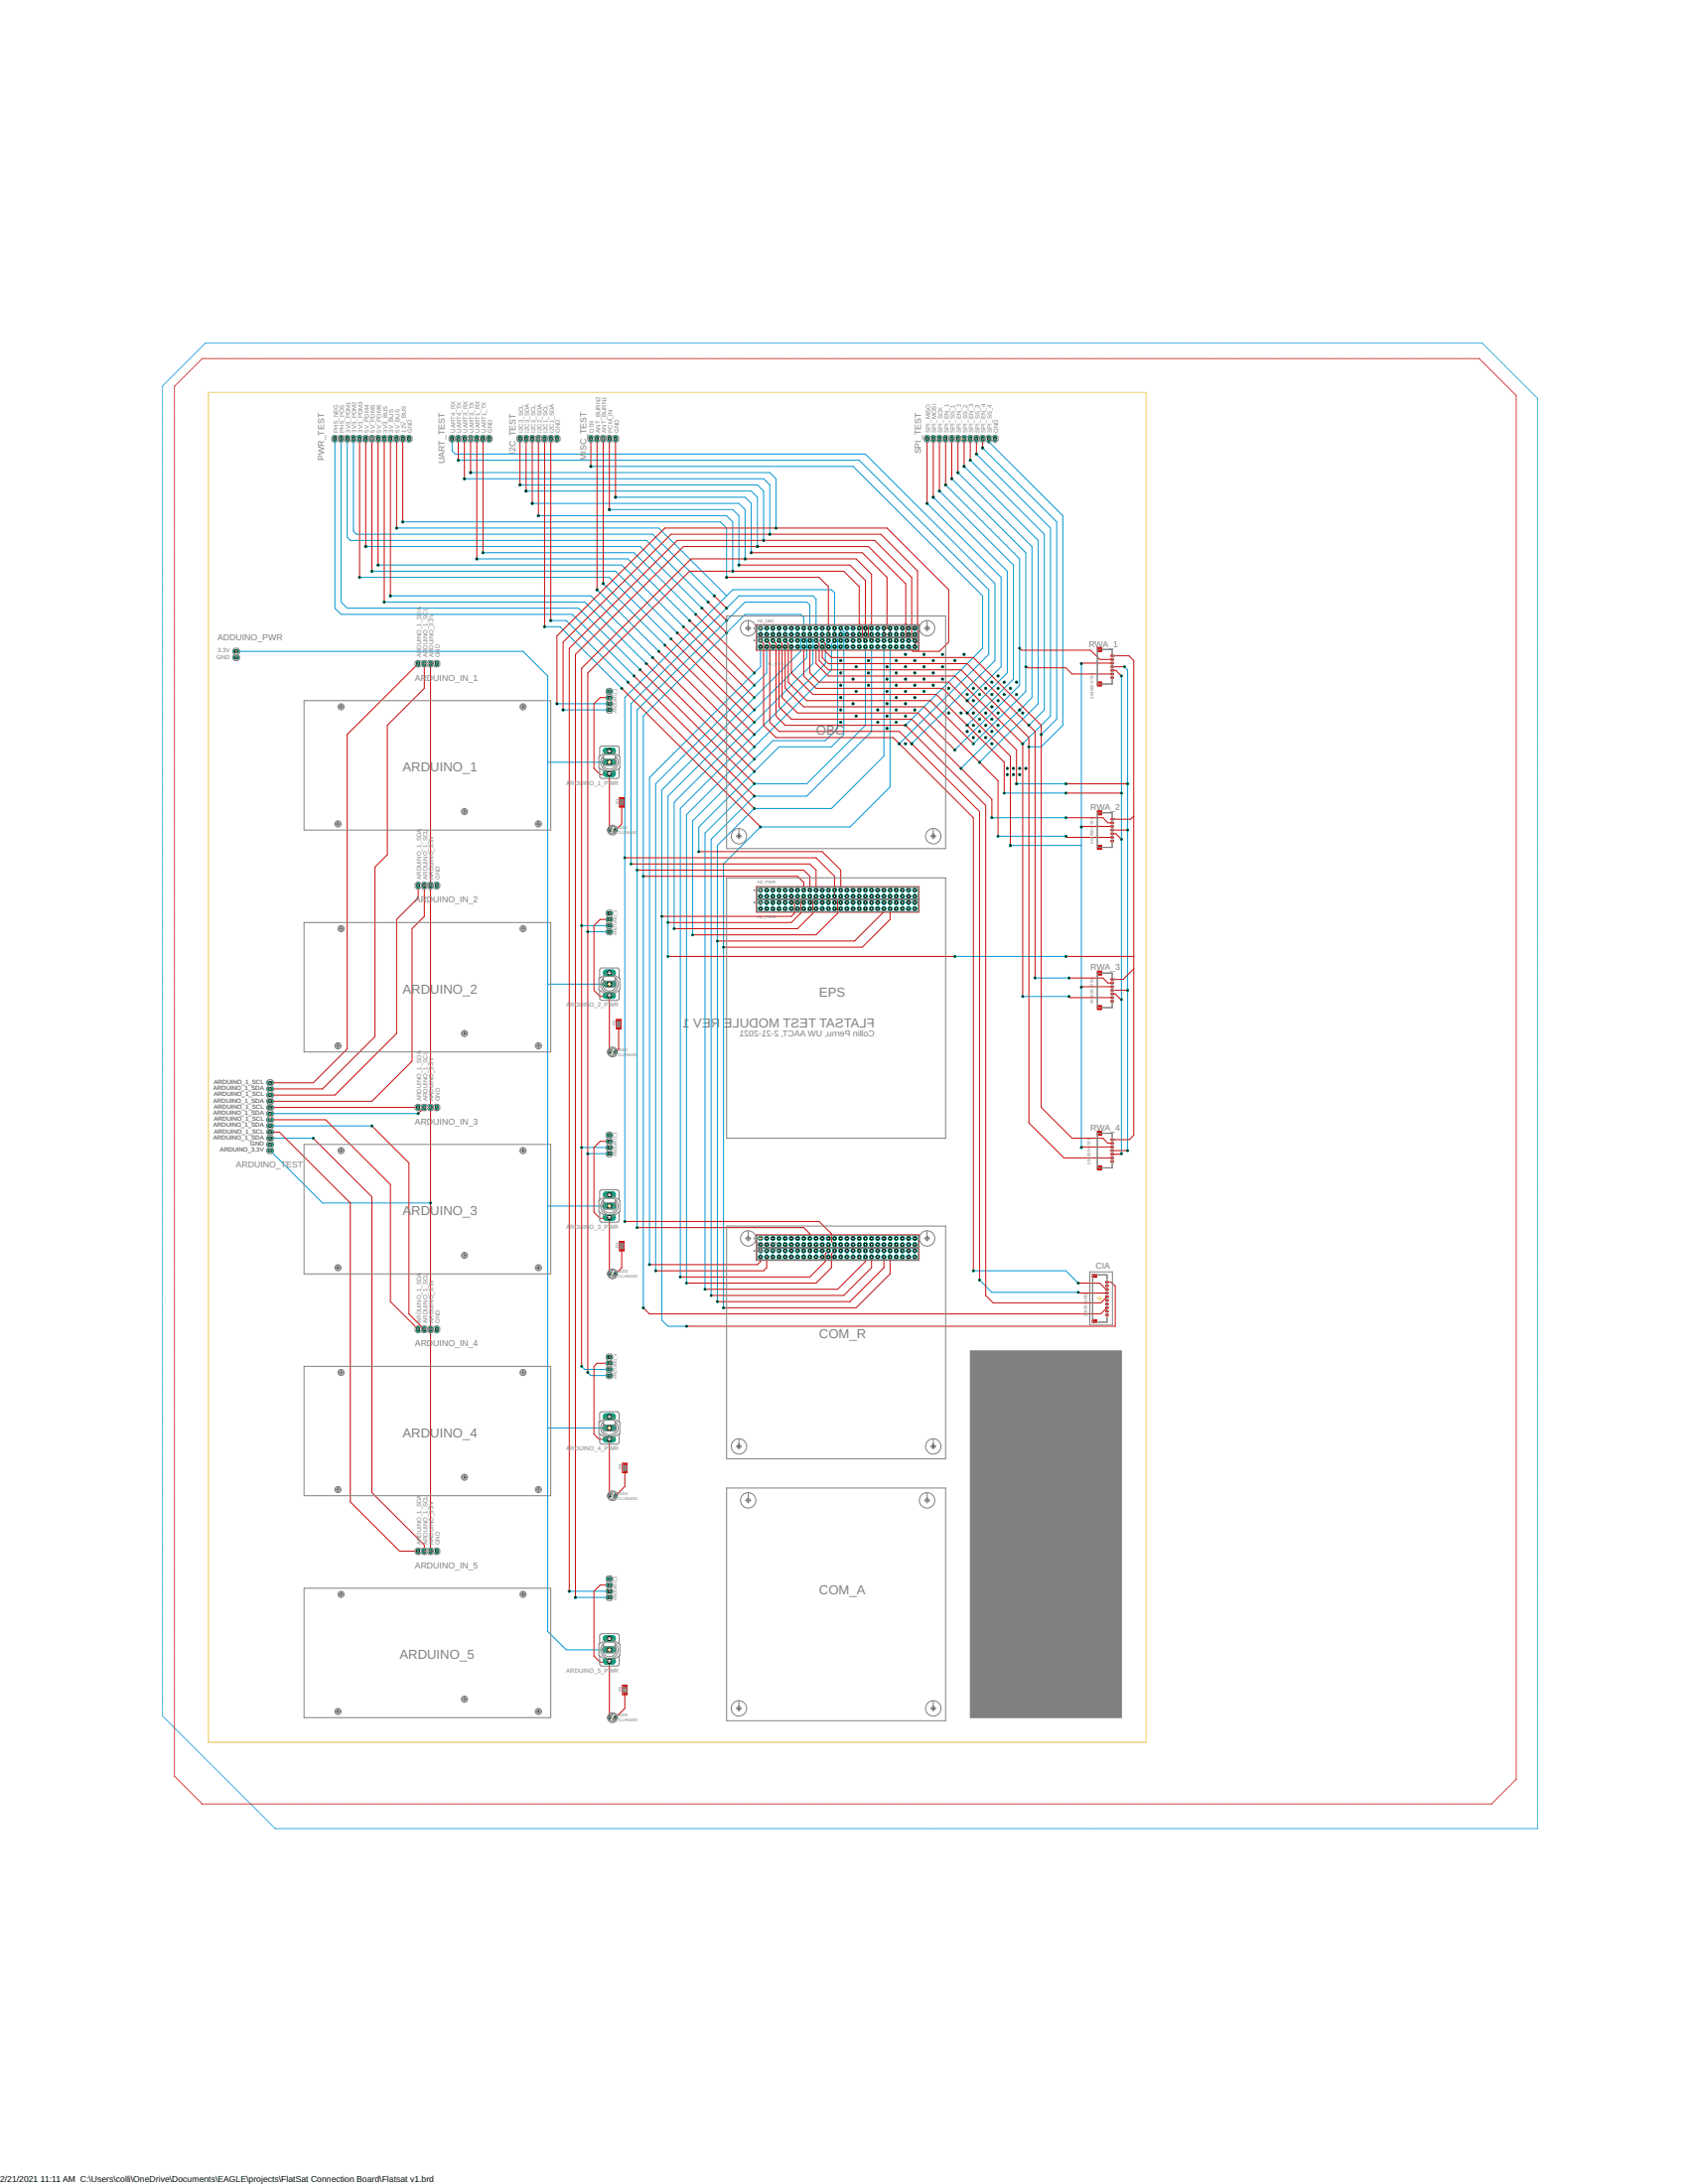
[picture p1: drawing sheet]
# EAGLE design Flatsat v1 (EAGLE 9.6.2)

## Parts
ADDUINO_PWR  PINHD-1X2  [1X02]
ARDUINO_1  PINHD-1X4  [1X04]
ARDUINO_1_PWR  M9040P  [M9040P]
ARDUINO_2  PINHD-1X4  [1X04]
ARDUINO_2_PWR  M9040P  [M9040P]
ARDUINO_3  PINHD-1X4  [1X04]
ARDUINO_3_PWR  M9040P  [M9040P]
ARDUINO_4  PINHD-1X4  [1X04]
ARDUINO_4_PWR  M9040P  [M9040P]
ARDUINO_5  PINHD-1X4  [1X04]
ARDUINO_5_PWR  M9040P  [M9040P]
ARDUINO_IN_1  PINHD-1X2  [1X02]
ARDUINO_IN_2  PINHD-1X2  [1X02]
ARDUINO_IN_3  PINHD-1X2  [1X02]
ARDUINO_IN_4  PINHD-1X2  [1X02]
ARDUINO_IN_5  PINHD-1X2  [1X02]
ARDUINO_TEST1  PINHD-1X12  [1X12]
CIA  5040501091  [5040501091]
H1_COMM  ESQ-126-39-G-D_ESQ-126-39-G-D  [ESQ-126-39-G-D_SAMTEC_ESQ-126-39-G-D]
H1_OBC  ESQ-126-39-G-D_ESQ-126-39-G-D  [ESQ-126-39-G-D_SAMTEC_ESQ-126-39-G-D]
H1_PWR  ESQ-126-39-G-D_ESQ-126-39-G-D  [ESQ-126-39-G-D_SAMTEC_ESQ-126-39-G-D]
H2_COMM  ESQ-126-39-G-D_ESQ-126-39-G-D  [ESQ-126-39-G-D_SAMTEC_ESQ-126-39-G-D]
H2_OBC  ESQ-126-39-G-D_ESQ-126-39-G-D  [ESQ-126-39-G-D_SAMTEC_ESQ-126-39-G-D]
H2_PWR  ESQ-126-39-G-D_ESQ-126-39-G-D  [ESQ-126-39-G-D_SAMTEC_ESQ-126-39-G-D]
I2C_TEST1  PINHD-1X7  [1X07]
JP1  PINHD-1X12  [1X12]
LED1  TLLR4400  [LED3MM]
LED2  TLLR4400  [LED3MM]
LED3  TLLR4400  [LED3MM]
LED4  TLLR4400  [LED3MM]
LED5  TLLR4400  [LED3MM]
MISC_TEST  PINHD-1X5  [1X05]
R1  R-US_R0805W  [R0805W]
R2  R-US_R0805W  [R0805W]
R3  R-US_R0805W  [R0805W]
R4  R-US_R0805W  [R0805W]
R5  R-US_R0805W  [R0805W]
RWA_1  504050-0791  [504050-0791]
RWA_2  504050-0791  [504050-0791]
RWA_3  504050-0791  [504050-0791]
RWA_4  504050-0791  [504050-0791]
SPI_TEST1  PINHD-1X12  [1X12]
UART_TEST1  PINHD-1X7  [1X07]

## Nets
3V3_BUS [Power Line]: H2_OBC.27 H2_OBC.28 H2_PWR.27 H2_PWR.28 JP1.9
3V3_PDM1 [Power Line]: H2_COMM.17 H2_OBC.17 H2_PWR.17 JP1.3
3V3_PDM2 [Power Line]: H2_OBC.19 H2_PWR.19 JP1.4
3V3_PDM3 [Power Line]: H2_OBC.20 H2_PWR.20 JP1.5
5V_BUS [Power Line]: H2_COMM.26 H2_OBC.25 H2_OBC.26 H2_PWR.25 H2_PWR.26 JP1.10
5V_PDM4 [Power Line]: CIA.8 H2_OBC.15 H2_PWR.15 JP1.6
5V_PDM5 [Power Line]: H2_OBC.16 H2_PWR.16 JP1.7 RWA_1.1 RWA_2.1 RWA_3.1 RWA_4.1
5V_PDM6 [Power Line]: CIA.1 H2_OBC.14 H2_PWR.14 JP1.8
5V_USB [Power Line]: H2_OBC.52
12V_BUS [Power Line]: H2_OBC.23 H2_OBC.24 JP1.11
ANT_BURN_WIRE_1: H1_COMM.23 H1_OBC.23 MISC_TEST.3
ANT_BURN_WIRE_2: H1_COMM.25 H1_OBC.25 MISC_TEST.2
ARDUINO_1_PWR: ARDUINO_1.2 ARDUINO_1_PWR.1(O) LED1.A
ARDUINO_1_SCL [Signal Line]: ARDUINO_IN_1.2 ARDUINO_TEST1.9
ARDUINO_1_SDA [Signal Line]: ARDUINO_IN_1.1 ARDUINO_TEST1.10
ARDUINO_2_PWR [Signal Line]: ARDUINO_2.2 ARDUINO_2_PWR.1(O) LED2.A
ARDUINO_2_SCL: ARDUINO_IN_2.2 ARDUINO_TEST1.7
ARDUINO_2_SDA: ARDUINO_IN_2.1 ARDUINO_TEST1.8
ARDUINO_3_PWR [Signal Line]: ARDUINO_3.2 ARDUINO_3_PWR.1(O) LED3.A
ARDUINO_3_SCL: ARDUINO_IN_3.2 ARDUINO_TEST1.5
ARDUINO_3_SDA: ARDUINO_IN_3.1 ARDUINO_TEST1.6
ARDUINO_4_PWR [Signal Line]: ARDUINO_4.2 ARDUINO_4_PWR.1(O) LED4.A
ARDUINO_4_SCL: ARDUINO_IN_4.2 ARDUINO_TEST1.3
ARDUINO_4_SDA: ARDUINO_IN_4.1 ARDUINO_TEST1.4
ARDUINO_5_PWR [Signal Line]: ARDUINO_5.2 ARDUINO_5_PWR.1(O) LED5.A
ARDUINO_5_SCL: ARDUINO_IN_5.2 ARDUINO_TEST1.1
ARDUINO_5_SDA: ARDUINO_IN_5.1 ARDUINO_TEST1.2
ARUINO_MAIN_PWR [Power Line]: ADDUINO_PWR.1 ARDUINO_1_PWR.2(P) ARDUINO_2_PWR.2(P) ARDUINO_3_PWR.2(P) ARDUINO_4_PWR.2(P) ARDUINO_5_PWR.2(P) ARDUINO_TEST1.11
BCR_OUT: H2_OBC.41 H2_OBC.42 H2_OBC.43 H2_OBC.44 MISC_TEST.5
CHASSIS [Power Line]: H2_OBC.49
DTR: CIA.5 H1_OBC.5 MISC_TEST.1
GND [Power Line]: ADDUINO_PWR.2 ARDUINO_1.1 ARDUINO_2.1 ARDUINO_3.1 ARDUINO_4.1 ARDUINO_5.1 ARDUINO_TEST1.12 CIA.2 H2_COMM.10 H2_COMM.13 H2_COMM.18 H2_COMM.21 H2_COMM.22 H2_COMM.29 H2_COMM.30 H2_COMM.31 H2_OBC.10 H2_OBC.13 H2_OBC.18 H2_OBC.21 H2_OBC.22 H2_OBC.29 H2_OBC.30 H2_OBC.31 H2_OBC.47 H2_OBC.48 H2_OBC.51 H2_PWR.10 H2_PWR.13 H2_PWR.18 H2_PWR.21 H2_PWR.22 H2_PWR.29 H2_PWR.30 H2_PWR.31 H2_PWR.47 H2_PWR.48 H2_PWR.51 I2C_TEST1.7 JP1.12 R1.2 R2.2 R3.2 R4.2 R5.2 RWA_1.7 RWA_2.7 RWA_3.7 RWA_4.7 SPI_TEST1.12 UART_TEST1.7
I2C1_SCL [Signal Line]: H1_COMM.44 H1_OBC.44 H1_PWR.44 I2C_TEST1.4
I2C1_SDA [Signal Line]: H1_COMM.42 H1_OBC.42 H1_PWR.42 I2C_TEST1.1
I2C2_SCL [Signal Line]: ARDUINO_2.3 ARDUINO_3.3 ARDUINO_4.3 H1_OBC.37 I2C_TEST1.5
I2C2_SDA [Signal Line]: ARDUINO_2.4 ARDUINO_3.4 ARDUINO_4.4 H1_OBC.35 I2C_TEST1.2
I2C3_SCL [Signal Line]: ARDUINO_5.3 CIA.6 H1_OBC.51 I2C_TEST1.6
I2C3_SDA [Signal Line]: ARDUINO_5.4 CIA.7 H1_OBC.49 I2C_TEST1.3
N$1: LED2.K(C) R2.1
N$2: LED1.K(C) R1.1
N$3: LED3.K(C) R3.1
N$4: LED4.K(C) R4.1
N$5: LED5.K(C) R5.1
N$11: CIA.9
N$12: CIA.10
PCM_IN: H2_OBC.35 H2_OBC.36 MISC_TEST.4
PH5_NEG: H1_COMM.38 H1_OBC.38 JP1.1
PH5_POS: H1_COMM.36 H1_OBC.36 JP1.2
SPI_EN_1 [Signal Line]: H1_OBC.7 RWA_1.2 SPI_TEST1.1
SPI_EN_2 [Signal Line]: H1_OBC.8 RWA_2.2 SPI_TEST1.2
SPI_EN_3 [Signal Line]: H1_OBC.22 RWA_3.2 SPI_TEST1.3
SPI_EN_4 [Signal Line]: H1_OBC.21 RWA_4.2 SPI_TEST1.4
SPI_MISO: H1_OBC.18 RWA_1.4 RWA_2.4 RWA_3.4 RWA_4.4 SPI_TEST1.6
SPI_MOSI [Signal Line]: H1_OBC.16 RWA_1.3 RWA_2.3 RWA_3.3 RWA_4.3 SPI_TEST1.5
SPI_SCK [Signal Line]: H1_OBC.12 RWA_1.5 RWA_2.5 RWA_3.5 RWA_4.5 SPI_TEST1.7
SPI_SS_1 [Signal Line]: H1_OBC.9 RWA_1.6 SPI_TEST1.8
SPI_SS_2 [Signal Line]: H1_OBC.10 RWA_2.6 SPI_TEST1.9
SPI_SS_3 [Signal Line]: H1_OBC.20 RWA_3.6 SPI_TEST1.10
SPI_SS_4 [Signal Line]: H1_OBC.19 RWA_4.6 SPI_TEST1.11
UART1_RX: H1_COMM.4 H1_OBC.4 UART_TEST1.4
UART1_TX: H1_COMM.2 H1_OBC.2 UART_TEST1.1
UART3_RX: ARDUINO_1.4 H1_OBC.52 UART_TEST1.5
UART3_TX [Signal Line]: ARDUINO_1.3 H1_OBC.50 UART_TEST1.2
UART4_RX: CIA.4 H1_OBC.3 UART_TEST1.6
UART4_TX: CIA.3 H1_OBC.1 UART_TEST1.3
Unconnected: ARDUINO_1_PWR.3(S) ARDUINO_2_PWR.3(S) ARDUINO_3_PWR.3(S) ARDUINO_4_PWR.3(S) ARDUINO_5_PWR.3(S) CIA.MP1 CIA.MP2 H1_COMM.1 H1_COMM.3 H1_COMM.5 H1_COMM.6 H1_COMM.7 H1_COMM.8 H1_COMM.9 H1_COMM.10 H1_COMM.11 H1_COMM.12 H1_COMM.13 H1_COMM.14 H1_COMM.15 H1_COMM.16 H1_COMM.17 H1_COMM.18 H1_COMM.19 H1_COMM.20 H1_COMM.21 H1_COMM.22 H1_COMM.24 H1_COMM.26 H1_COMM.27 H1_COMM.28 H1_COMM.29 H1_COMM.30 H1_COMM.31 H1_COMM.32 H1_COMM.33 H1_COMM.34 H1_COMM.35 H1_COMM.37 H1_COMM.39 H1_COMM.40 H1_COMM.41 H1_COMM.43 H1_COMM.45 H1_COMM.46 H1_COMM.47 H1_COMM.48 H1_COMM.49 H1_COMM.50 H1_COMM.51 H1_COMM.52 H1_OBC.6 H1_OBC.11 H1_OBC.13 H1_OBC.14 H1_OBC.15 H1_OBC.17 H1_OBC.24 H1_OBC.26 H1_OBC.27 H1_OBC.28 H1_OBC.29 H1_OBC.30 H1_OBC.31 H1_OBC.32 H1_OBC.33 H1_OBC.34 H1_OBC.39 H1_OBC.40 H1_OBC.41 H1_OBC.43 H1_OBC.45 H1_OBC.46 H1_OBC.47 H1_OBC.48 H1_PWR.1 H1_PWR.2 H1_PWR.3 H1_PWR.4 H1_PWR.5 H1_PWR.6 H1_PWR.7 H1_PWR.8 H1_PWR.9 H1_PWR.10 H1_PWR.11 H1_PWR.12 H1_PWR.13 H1_PWR.14 H1_PWR.15 H1_PWR.16 H1_PWR.17 H1_PWR.18 H1_PWR.19 H1_PWR.20 H1_PWR.21 H1_PWR.22 H1_PWR.23 H1_PWR.24 H1_PWR.25 H1_PWR.26 H1_PWR.27 H1_PWR.28 H1_PWR.29 H1_PWR.30 H1_PWR.31 H1_PWR.32 H1_PWR.33 H1_PWR.34 H1_PWR.35 H1_PWR.36 H1_PWR.37 H1_PWR.38 H1_PWR.39 H1_PWR.40 H1_PWR.41 H1_PWR.43 H1_PWR.45 H1_PWR.46 H1_PWR.47 H1_PWR.48 H1_PWR.49 H1_PWR.50 H1_PWR.51 H1_PWR.52 H2_COMM.1 H2_COMM.2 H2_COMM.3 H2_COMM.4 H2_COMM.5 H2_COMM.6 H2_COMM.7 H2_COMM.8 H2_COMM.9 H2_COMM.11 H2_COMM.12 H2_COMM.14 H2_COMM.15 H2_COMM.16 H2_COMM.19 H2_COMM.20 H2_COMM.23 H2_COMM.24 H2_COMM.25 H2_COMM.27 H2_COMM.28 H2_COMM.32 H2_COMM.33 H2_COMM.34 H2_COMM.35 H2_COMM.36 H2_COMM.37 H2_COMM.38 H2_COMM.39 H2_COMM.40 H2_COMM.41 H2_COMM.42 H2_COMM.43 H2_COMM.44 H2_COMM.45 H2_COMM.46 H2_COMM.47 H2_COMM.48 H2_COMM.49 H2_COMM.50 H2_COMM.51 H2_COMM.52 H2_OBC.1 H2_OBC.2 H2_OBC.3 H2_OBC.4 H2_OBC.5 H2_OBC.6 H2_OBC.7 H2_OBC.8 H2_OBC.9 H2_OBC.11 H2_OBC.12 H2_OBC.32 H2_OBC.33 H2_OBC.34 H2_OBC.37 H2_OBC.38 H2_OBC.39 H2_OBC.40 H2_OBC.45 H2_OBC.46 H2_OBC.50 H2_PWR.1 H2_PWR.2 H2_PWR.3 H2_PWR.4 H2_PWR.5 H2_PWR.6 H2_PWR.7 H2_PWR.8 H2_PWR.9 H2_PWR.11 H2_PWR.12 H2_PWR.23 H2_PWR.24 H2_PWR.32 H2_PWR.33 H2_PWR.34 H2_PWR.35 H2_PWR.36 H2_PWR.37 H2_PWR.38 H2_PWR.39 H2_PWR.40 H2_PWR.41 H2_PWR.42 H2_PWR.43 H2_PWR.44 H2_PWR.45 H2_PWR.46 H2_PWR.49 H2_PWR.50 H2_PWR.52

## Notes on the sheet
- *
- *
- Use the OSHPARK design rule (.DRU?) file to confirm functionality and printibility
- Ask about double ground planes when meeting james
- Main conection board for UW AACT flatsat module. | add 0.26 in diameter mounting holes to give legs to the PCB(seperated by 1 inch ints to fit on bench right)
- make 1 mounting hole/plate conductive(but connected to ground by a jumper) so the board has the option of grounding to the surface below
- Double check picolock dimensions with data sheet so the footprints line up
- Add BIG ground via(or at least ask James if its a good idea)
